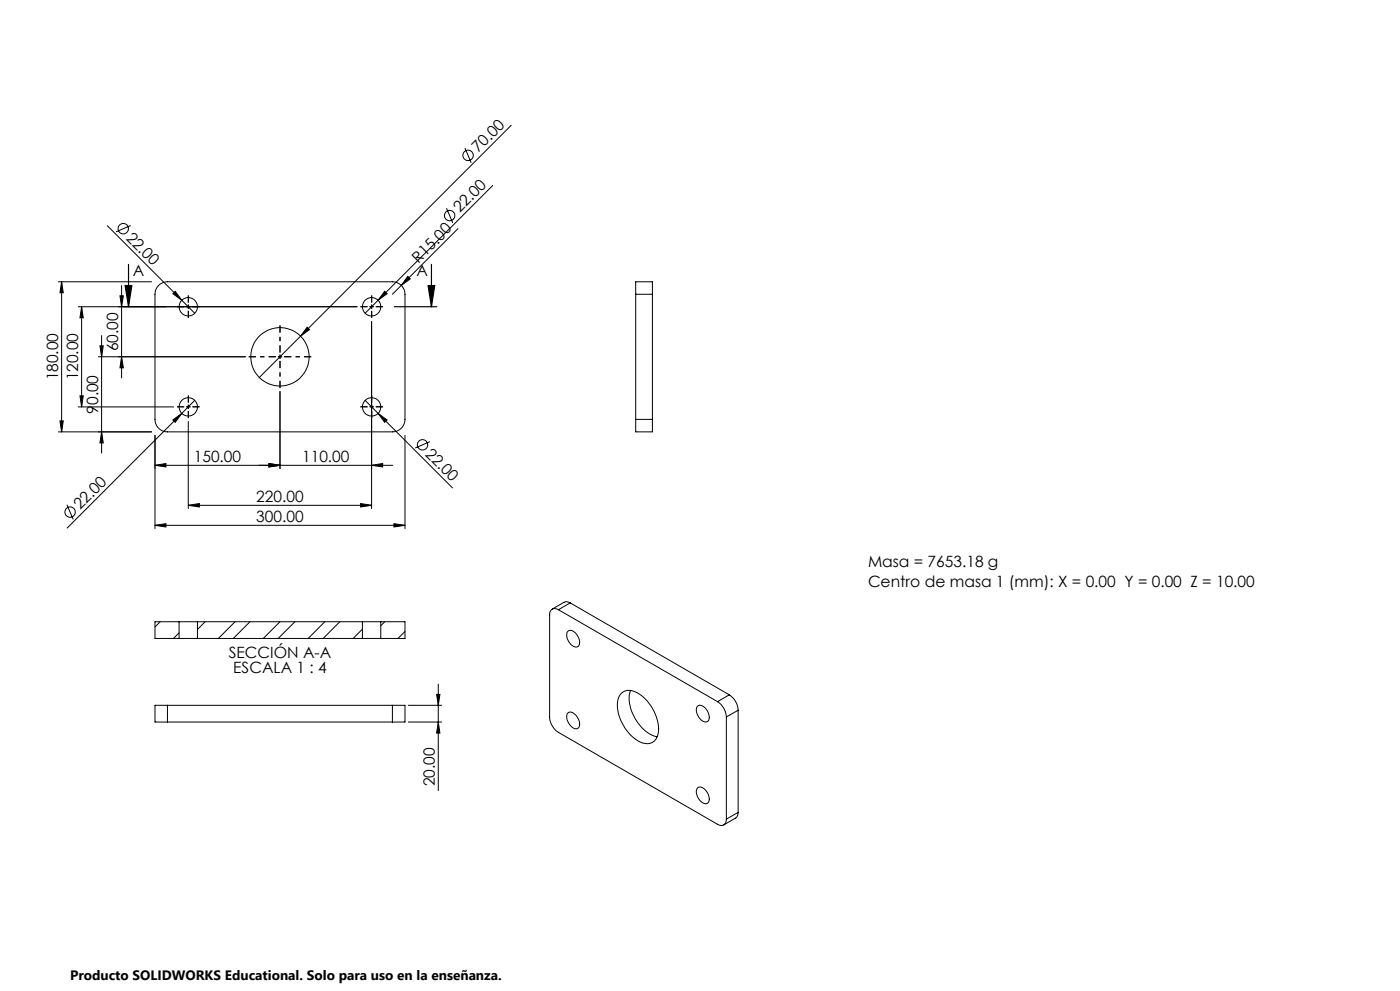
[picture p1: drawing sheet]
<svg xmlns="http://www.w3.org/2000/svg" width="420mm" height="297mm" viewBox="0 0 420 297" stroke-linecap="round" stroke-linejoin="round" font-family="sans-serif">
<g fill="none" stroke="#000" stroke-width=".3">
<path d="M153.4 37.6l-75.6 75.5M139.5 44.4l1.9 4.4M147.8 55.6l-38.3 38.3M32.2 67.7l26.2 26.2M39.2 67.6l-4.4 1.9M133.9 62.4l1.9 4.4M137.4 68.5l-19.7 19.7M17.5 84.5h28M18.5 84.5l.5 3.2h-1zM18.5 84.5v44.9M23.5 91.9h83.6M24.5 91.9l.5 3.3h-1z"/>
<path d="M24.5 91.9v30.1M36 88.6h1l-.5 3.3zM36.5 85.6v27.7M47.6 85.5l1.2-.8 1.4-.2h67.5a3.8 3.8 0 0 1 3.8 3.7v37.5a3.8 3.8 0 0 1-3.8 3.7h-67.5a3.7 3.7 0 0 1-3.7-3.7v-37.5l.3-1.5zM51.9 88l.7-.7 1.9 2.7zM92.1 98.1l.8 .7-2.7 1.9zM111.5 96.3v56.1M115.4 87.3l.7 .7-2.7 2zM122.3 82.8l.8 .8-2.7 1.9zM190.7 88.2v-3.7h5v3.7M190.7 88.2h5M190.7 88.2v37.5"/>
<path d="M195.7 88.2v37.5M24 118.6h1l-.5 3.4zM29.5 106.9h44.1M30 103.6h1l-.5 3.3zM30.5 100.6v35.2M36.5 106.9l.5 3.3h-1zM58.4 120l-3.9 3.9M84 117.3v23.1M109.5 120l3.9 3.9M17.5 129.4h28M18 126.1h1l-.5 3.3zM23.5 122h28.6"/>
<path d="M30.5 129.4l.5 3.3h-1zM46.5 139.4l3.3-.5v1zM46.5 130.5v27.9M46.5 139.4h71.3M51.9 125.9l2.6-2-1.9 2.7zM54.5 123.9l-34.4 34.4M56.5 126.3v26.1M80.7 138.9l3.3 .5-3.3 .5zM111.5 139.4l3.3-.5v1zM113.4 123.9l2.7 2-.7 .7zM113.4 123.9l22.3 22.3M121.5 130.5v27.9"/>
<path d="M129 132.4l-4.4 1.9M190.7 125.7v3.7h5v-3.7M190.7 125.7h5M20.1 151.3l1.9 4.4M46.5 157.4l3.3-.5v1zM46.5 157.4h75M56.5 151.4l3.3-.5v1zM56.5 151.4h55M108.2 150.9l3.3 .5-3.3 .5zM118.2 156.9l3.3 .5-3.3 .5zM48 186.3l-1.5 1.6M53.7 191.3h5.5"/>
<path d="M53.7 186.3h5.5M53.7 186.3h-7.2v5h7.2M53.7 189.6l-1.7 1.7M53.7 186.3v5M59.2 186.3v5M59.2 191.3h49.5M59.2 186.3h49.5M61.5 186.3l-2.3 2.4M70.5 186.3l-5 5M75 186.3l-5 5M84 186.3l-5 5M88.5 186.3l-5 5"/>
<path d="M97.4 186.3l-4.9 5M102 186.3l-5.1 5M108.7 191.3h5.5M108.7 186.3h5.5M108.7 188.6l-2.8 2.7M108.7 186.3v5M114.2 186.3h7.3v5h-7.3M114.2 186.3v5M115.4 186.3l-1.2 1.2M121.5 189.3l-2.1 2M167.5 182.7a1.62 1.62 0 0 0-1.8-.1 1.62 1.62 0 0 0-.8 1.7v30.6a5.9 5.9 0 0 0 2.6 4.6l47.8 27.5a1.62 1.62 0 0 0 1.8 .2 1.62 1.62 0 0 0 .8-1.7M167.5 182.7l47.8 27.6"/>
<path d="M170.4 189.2a2.13 2.13 0 0 1 3 1.5 2.25 2.25 0 0 1-.3 3.2 3.6 3.6 0 0 1-3-4.2zM171.1 180.7l-1.1-.4-.6 .1-3.7 2.2M171.1 180.7l-3.6 2M171.1 180.7l47.7 27.5M50.2 211.4h-3.7v5h3.7M50.2 216.4h67.5M50.2 211.4v5M50.2 211.4h67.5M117.7 211.4h3.8v5h-3.8M117.7 211.4v5M122.5 216.4h10M122.5 211.4h10"/>
<path d="M131 208.1h1l-.5 3.3zM131.5 216.4l.5 3.3h-1zM131.5 205v32M170.4 213.7a2.18 2.18 0 0 1 3 1.5 1.97 1.97 0 0 1-.5 3.2 3.6 3.6 0 0 1-2.5-4.7zM186.4 207.8a4.1 4.1 0 0 1 5.4 .2 12.9 12.9 0 0 1 5.6 12.1 3.4 3.4 0 0 1-5.1 2.4 13.1 13.1 0 0 1-7-12.6l.3-1zM189.2 206.9a11.8 11.8 0 0 0 3.6 11.4 8.2 8.2 0 0 0 4.4 2.5M209.2 211.7a2.22 2.22 0 0 1 3.1 1.5 2.21 2.21 0 0 1-.2 3.1 3.4 3.4 0 0 1-3.2-3.5zM215.3 210.3a5.9 5.9 0 0 1 2.6 4.6M217.9 214.9v30.6M218.8 208.2a6 6 0 0 1 2.6 4.7M218.8 208.2l-3.5 2.1M221.4 212.9l-3.5 2"/>
<path d="M221.4 212.9v30.6M209.2 236.2a1.94 1.94 0 0 1 2.9 1.1 2.39 2.39 0 0 1 0 3.5 3.4 3.4 0 0 1-2.9-4.6zM221.4 243.5v.7l-.5 .8-3.8 2.2M221.4 243.5l-3.5 2"/>
<circle cx="140.4" cy="46.6" r="1.57"/>
<circle cx="37" cy="68.5" r="1.55"/>
<circle cx="134.9" cy="64.6" r="1.56"/>
<circle cx="56.5" cy="91.9" r="2.75"/>
<circle cx="111.5" cy="91.9" r="2.75"/>
<circle cx="84" cy="106.9" r="8.7"/>
<circle cx="56.5" cy="121.9" r="2.75"/>
<circle cx="111.5" cy="121.9" r="2.75"/>
<circle cx="126.8" cy="133.3" r="1.55"/>
<circle cx="21" cy="153.5" r="1.56"/>
</g>
<g fill="#000">
<path d="M18.5 84.5l.5 3.2h-1zM24.5 91.9l.5 3.3h-1zM36 88.6h1l-.5 3.3zM37.5 85.6h2l-.9 6.3zM51.9 88l.7-.7 1.9 2.7zM115.4 87.3l.7 .7-2.7 2zM122.3 82.8l.8 .8-2.7 1.9zM128.4 85.6h2l-1 6.3zM30 103.6h1l-.5 3.3zM36.5 106.9l.5 3.3h-1zM92.1 98.1l.8 .7-2.7 1.9zM18 126.1h1l-.5 3.3z"/>
<path d="M24 118.6h1l-.5 3.4zM30.5 129.4l.5 3.3h-1zM46.5 139.4l3.3-.5v1zM51.9 125.9l2.6-2-1.9 2.7zM80.7 138.9l3.3 .5-3.3 .5zM111.5 139.4l3.3-.5v1zM113.4 123.9l2.7 2-.7 .7zM46.5 157.4l3.3-.5v1zM56.5 151.4l3.3-.5v1zM108.2 150.9l3.3 .5-3.3 .5zM118.2 156.9l3.3 .5-3.3 .5zM131 208.1h1l-.5 3.3z"/>
<path d="M131.5 216.4l.5 3.3h-1z"/>
</g>
<path d="M38.6 79.2v12.7M129.4 79.2v12.7M37 91.9h12.7M37.5 85.6h2l-.9 6.3zM118.3 91.9h12.7M128.4 85.6h2l-1 6.3z" fill="none" stroke="#000" stroke-width=".35"/>
<g fill="none" stroke="#000" stroke-width=".3" stroke-dasharray="15.2 1.3 1.3 1.3" stroke-linecap="butt">
<path d="M55.2 91.9h-2.1M56.5 91.9v-.6M56.5 91.9h-.6M56.5 91.9v.6M56.5 91.9h.6M56.5 90.7v-2.2M56.5 93.2v2.1M57.8 91.9h2.1M110.2 91.9h-2.1M111.5 91.9v-.6M111.5 91.9h-.6M111.5 91.9v.6"/>
<path d="M111.5 91.9h.6M111.5 90.7v-2.2M111.5 93.2v2.1M112.7 91.9h2.2M84 106.9v-.6M84 106.9h-.6M84 106.9v.6M84 106.9h.6M55.2 121.9h-2.1M56.5 121.9v-.6M56.5 121.9h-.6M56.5 121.9v.6"/>
<path d="M56.5 121.9h.6M56.5 120.7v-2.2M56.5 123.2v2.1M57.8 121.9h2.1M110.2 121.9h-2.1M111.5 121.9v-.6M111.5 121.9h-.6M111.5 121.9v.6M111.5 121.9h.6M111.5 120.7v-2.2M111.5 123.2v2.1M112.7 121.9h2.2"/>
</g>
<path d="M82.7 106.9h-8.1M84 105.7v-8.2M84 108.2v8.1M85.2 106.9h8.2" fill="none" stroke="#000" stroke-width=".3" stroke-dasharray="15.2 1.3 1.3 1.3" stroke-dashoffset="13.1" stroke-linecap="butt"/>
<g font-size="4.7">
<text x="143.5" y="45.9" transform="rotate(-45 143.5 45.9)">70.00</text>
<text x="137.9" y="64" transform="rotate(-45 137.9 64)">22.00</text>
<text x="37.6" y="71.5" transform="rotate(45 37.6 71.5)">22.00</text>
<text x="39.9" y="82.7">A</text>
<text x="124.9" y="82.7">A</text>
<text x="125.5" y="79" transform="rotate(-45 125.5 79)">R15.00</text>
<text x="35.5" y="105.2" transform="rotate(-90 35.5 105.2)">60.00</text>
<text x="17.5" y="114" transform="rotate(-90 17.5 114)">180.00</text>
<text x="23.5" y="114" transform="rotate(-90 23.5 114)">120.00</text>
<text x="29.5" y="124" transform="rotate(-90 29.5 124)">90.00</text>
<text x="127.4" y="136.3" transform="rotate(45 127.4 136.3)">22.00</text>
<text x="58.1" y="138.4">150.00</text>
<text x="90.6" y="138.4">110.00</text>
<text x="24.1" y="152.9" transform="rotate(-45 24.1 152.9)">22.00</text>
<text x="76.9" y="150.4">220.00</text>
<text x="76.9" y="156.4">300.00</text>
<text x="260.4" y="169.8">Masa = 7653.18 g</text>
<text x="260.4" y="175.8">Centro de masa 1 (mm): X = 0.00 Y = 0.00 Z = 10.00</text>
<text x="68.6" y="197.1">SECCIÓN A-A</text>
<text x="70" y="201.6">ESCALA 1 : 4</text>
<text x="130.5" y="235.7" transform="rotate(-90 130.5 235.7)">20.00</text>
</g>
<text font-size="4.1" x="21" y="293.7">Producto SOLIDWORKS Educational. Solo para uso en la enseñanza.</text>
</svg>
